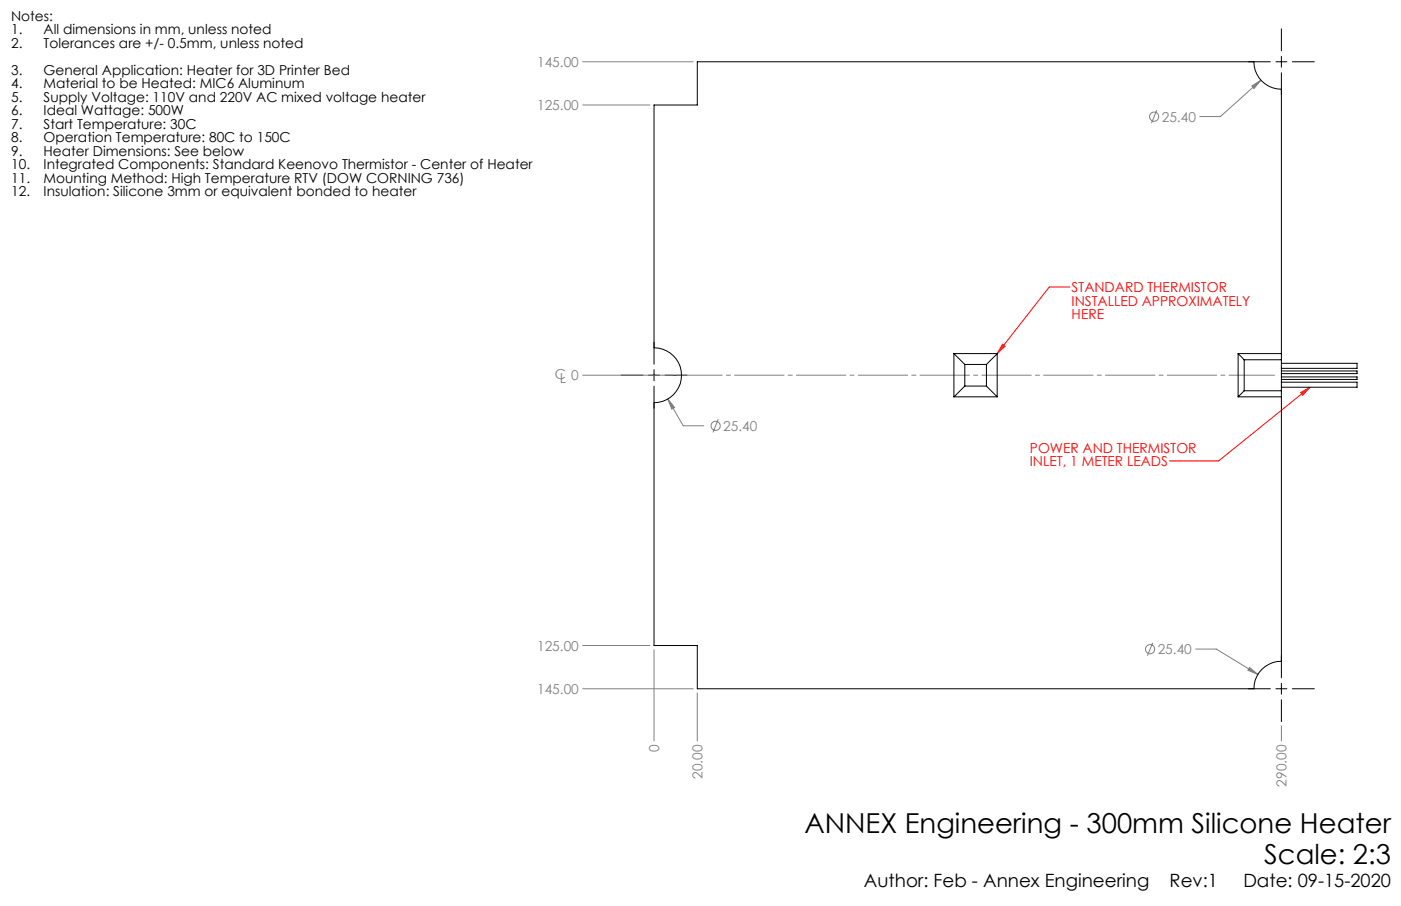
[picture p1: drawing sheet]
<svg xmlns="http://www.w3.org/2000/svg" width="432mm" height="279mm" viewBox="0 0 432 279" stroke-linecap="round" stroke-linejoin="round" font-family="sans-serif">
<g fill="none" stroke="#808080" stroke-width=".31">
<path d="M179.6 19.1h34M179.6 32.4h20.7M356.5 34l-1.6 4M385.8 26.5l2.8-1.8-2.1 2.6zM388.6 24.7l-12.5 11.2h-6.3M179.6 115.7h27.7M205.8 123l2.1 2.7-.9 .5zM205.8 123l4.8 8.3h6.3M221.4 129.3l-1.7 4.1M179.6 199.1h20.7M355.3 198.2l-1.6 4M179.6 212.4h34"/>
<path d="M201.6 200.3v28.2M214.9 213.7v14.8M368.5 200.2h6.4l12.8 7.8M385.1 205.8l2.6 2.2-3.1-1.3zM394.9 223.8v4.7"/>
<circle cx="355.7" cy="36" r="1.42"/>
<circle cx="220.6" cy="131.3" r="1.41"/>
<circle cx="354.5" cy="200.2" r="1.41"/>
</g>
<path d="M329.7 88.5h-6.3l-16.1 20.5M309 106.2l.8 .6-2.5 2.2zM403.8 119.4l-28.2 22.7h-15.2M400.9 121.1l2.9-1.7-2.3 2.5z" fill="none" stroke="#f00" stroke-width=".31"/>
<g fill="none" stroke="#000" stroke-width=".31">
<path d="M384.8 19.1h6.7M393.2 19.1h3.4M394.9 8.9v6.8M394.9 17.4v3.3M398.3 19.1h6.8M394.9 22.4v6.8M191.4 115.7h6.8M199.9 115.7h3.4M201.6 105.6v6.7M201.6 114v3.4M201.6 119.1v6.8M205 115.7h6.7"/>
<path d="M384.8 212.4h6.7M393.2 212.4h3.4M394.9 202.2v6.8M394.9 210.7v3.4M394.9 215.8v6.8M398.3 212.4h6.8"/>
</g>
<path d="M208.6 115.7h184.2" fill="none" stroke="#808080" stroke-width=".31" stroke-dasharray="15.2 1.3 1.3 1.3" stroke-dashoffset="1.2"/>
<path d="M309 106.2l.8 .6-2.5 2.2zM400.9 121.1l2.9-1.7-2.3 2.5z" fill="#f00"/>
<path d="M205.8 123l1.2 3.2 .9-.5zM385.1 205.8l-.5 .9 3.1 1.3zM385.8 26.5l.7 .8 2.1-2.6z" fill="#808080"/>
<g fill="none" stroke="#000" stroke-width=".31">
<path d="M294 109l3.4 3.4M294 109h13.3M294 109v13.4M297.4 119.1l-3.4 3.3M297.4 112.4v6.7M297.4 119.1h6.6M297.4 112.4h6.6M304 119.1l3.3 3.3M304 112.4v6.7M307.3 109l-3.3 3.4M307.3 109v13.4M381.6 109l1.9 1.9"/>
<path d="M381.6 109h13.3M381.6 109v13.4M383.5 110.9h11.4M383.5 110.9v9.6M394.9 109v1.9M394.9 117.9h23.4v1.5h-23.4M394.9 112h23.4v1.6h-23.4M394.9 116.2h23.4v.8h-23.4M394.9 114.4h23.4v.8h-23.4M394.9 109v-81.5a8.4 8.4 0 0 1-8.4-8.5h-171.6v13.4h-13.3v74.8a8.5 8.5 0 0 1 8.4 8.5 8.5 8.5 0 0 1-8.4 8.5v74.9h13.3v13.3h171.6a8.4 8.4 0 0 1 8.4-8.5v-81.5M394.9 110.9v9.6M294 122.4h13.3"/>
<path d="M381.6 122.4h13.3M383.5 120.5l-1.9 1.9M383.5 120.5h11.4M394.9 120.5v1.9"/>
</g>
<g font-size="8.5">
<text x="248" y="256.9">ANNEX Engineering - 300mm Silicone Heater</text>
<text x="389.6" y="266.4">Scale: 2:3</text>
</g>
<g font-size="5.6">
<text x="266.3" y="273.7">Author: Feb - Annex Engineering</text>
<text x="360.5" y="273.7">Rev:1</text>
<text x="383.2" y="273.7">Date: 09-15-2020</text>
</g>
<g font-size="4.2">
<text x="3.4" y="6.3">Notes:</text>
<text x="3.4" y="10.5">1.</text>
<text x="13.4" y="10.5">All dimensions in mm, unless noted</text>
<text x="3.4" y="14.7">2.</text>
<text x="13.4" y="14.7">Tolerances are +/- 0.5mm, unless noted</text>
<text x="3.4" y="23">3.</text>
<text x="13.4" y="23">General Application: Heater for 3D Printer Bed</text>
<text x="3.4" y="27.2">4.</text>
<text x="13.4" y="27.2">Material to be Heated: MIC6 Aluminum</text>
<text x="3.4" y="31.4">5.</text>
<text x="3.4" y="35.5">6.</text>
<text x="13.4" y="31.4">Supply Voltage: 110V and 220V AC mixed voltage heater</text>
<text x="13.4" y="35.5">Ideal Wattage: 500W</text>
<text x="3.4" y="39.7">7.</text>
<text x="13.4" y="39.7">Start Temperature: 30C</text>
<text x="3.4" y="43.9">8.</text>
<text x="13.4" y="43.9">Operation Temperature: 80C to 150C</text>
<text x="3.4" y="48.1">9.</text>
<text x="3.4" y="52.2">10.</text>
<text x="13.4" y="48.1">Heater Dimensions: See below</text>
<text x="13.4" y="52.2">Integrated Components: Standard Keenovo Thermistor - Center of Heater</text>
<text x="3.4" y="56.4">11.</text>
<text x="13.4" y="56.4">Mounting Method: High Temperature RTV (DOW CORNING 736)</text>
<text x="3.4" y="60.6">12.</text>
<text x="13.4" y="60.6">Insulation: Silicone 3mm or equivalent bonded to heater</text>
</g>
<g font-size="4.2" fill="#808080">
<text x="165.5" y="20.6">145.00</text>
<text x="165.5" y="34">125.00</text>
<text x="358.1" y="37.5">25.40</text>
<text x="171" y="116.8">C</text>
<text x="172.6" y="118">L 0</text>
<text x="222.9" y="132.9">25.40</text>
<text x="165.5" y="200.6">125.00</text>
<text x="356.8" y="201.7">25.40</text>
<text x="165.5" y="214">145.00</text>
<text x="203.2" y="232" transform="rotate(-90 203.2 232)">0</text>
<text x="216.5" y="240.2" transform="rotate(-90 216.5 240.2)">20.00</text>
<text x="396.5" y="242.6" transform="rotate(-90 396.5 242.6)">290.00</text>
</g>
<g font-size="4.2" fill="#f00">
<text x="330.3" y="90.1">STANDARD THERMISTOR</text>
<text x="330.3" y="94.3">INSTALLED APPROXIMATELY</text>
<text x="330.3" y="98.5">HERE</text>
<text x="317.4" y="139.6">POWER AND THERMISTOR</text>
<text x="317.4" y="143.7">INLET, 1 METER LEADS</text>
</g>
</svg>
